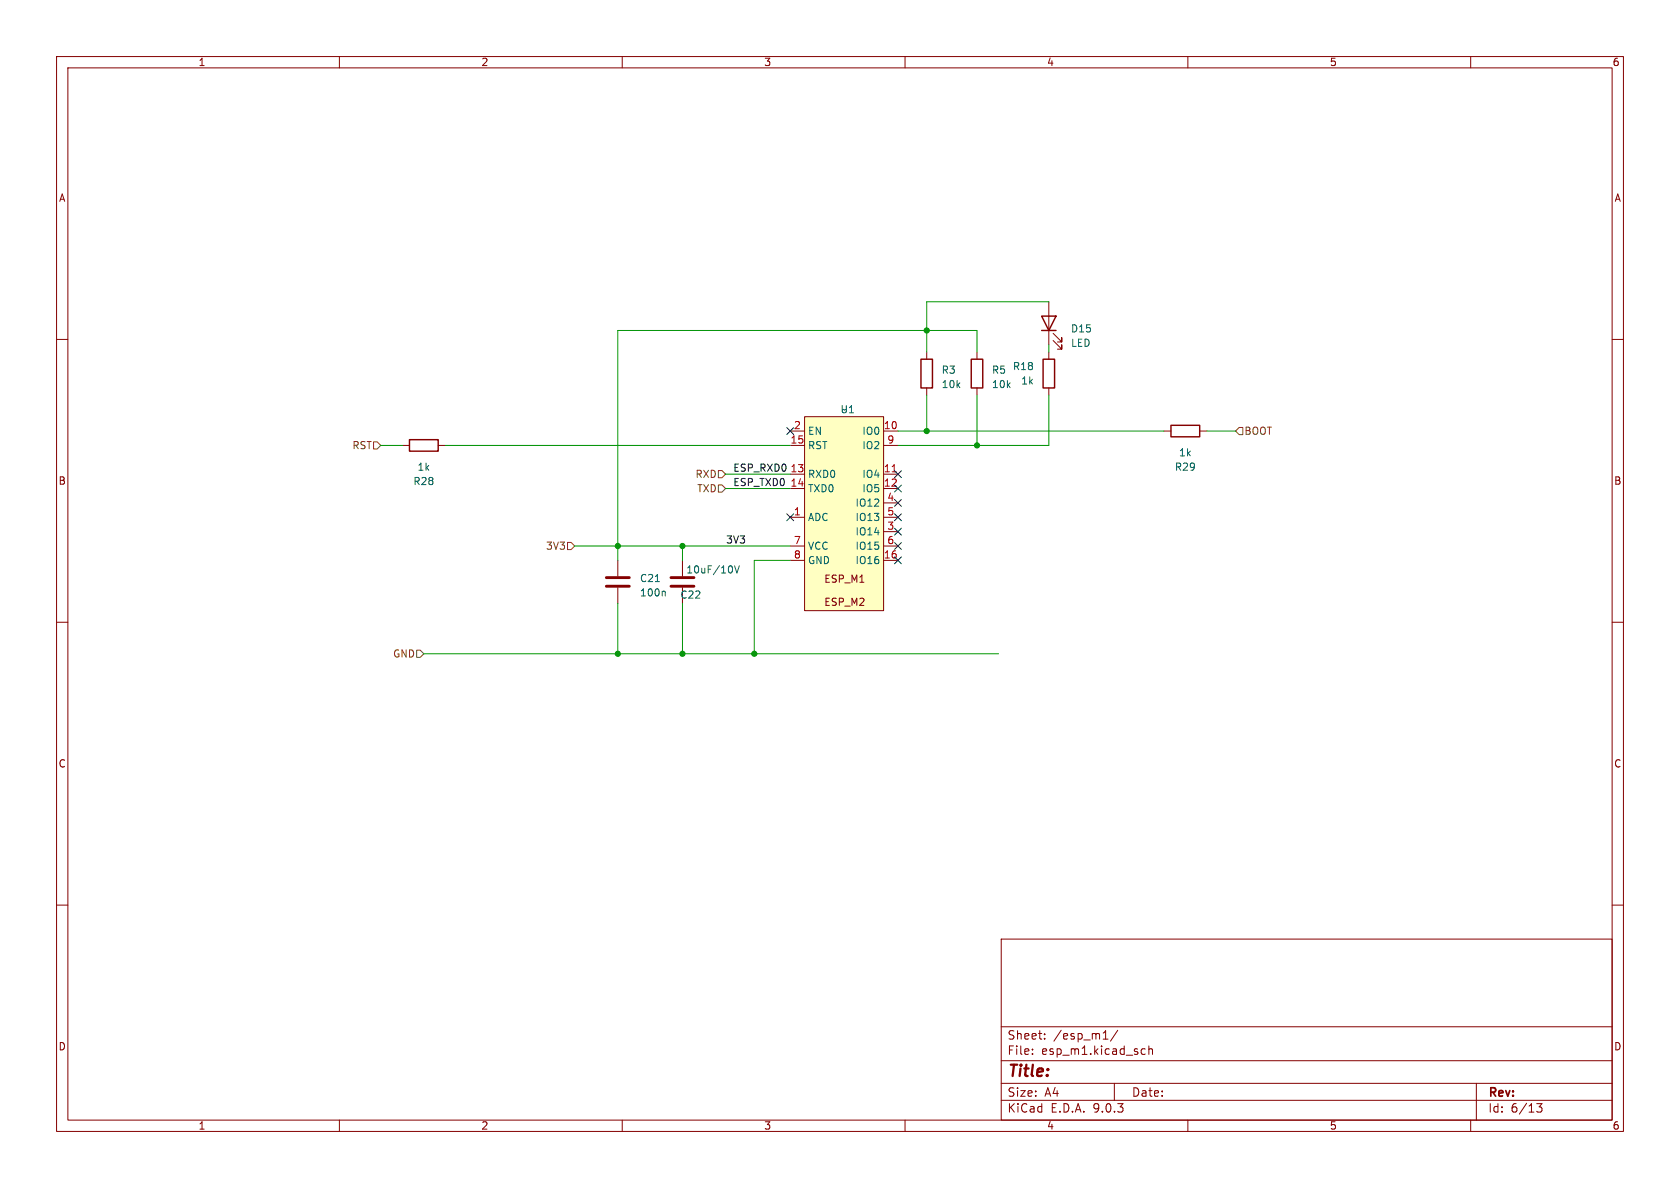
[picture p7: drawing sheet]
<svg xmlns="http://www.w3.org/2000/svg" width="297mm" height="210mm" viewBox="0 0 297 210" stroke-linecap="round" stroke-linejoin="round" font-family="sans-serif">
<g fill="none" stroke="#840000" stroke-width=".18">
<path d="M10 10h277v190h-277zM12 12h273v186h-273zM60 10v2M110 10v2M160 10v2M210 10v2M260 10v2M10 60h2M71.1 78.7h1.3M77.5 78.7h1.2M285 60h2M10 110h2"/>
<path d="M285 110h2M10 160h2M177 166h108v32h-108zM285 160h2M60 198v2M110 198v2M160 198v2M177 194.5h108M177 191.5h108M177 187.5h108M177 181.5h108M182.5 186.3v.1"/>
<path d="M182.5 185.5v.1M184.7 183.6v.1M184.7 182.8v.1M195 183.7h.9M197 191.5v3M197.6 182.1l-1.3 2M201.9 186.3h.6M201.9 185.5h.6M203.1 185.5l.2-.1 .4 .1v.9M203.1 184.9v1.5M210 198v2M260 198v2"/>
<path d="M261 191.5v6.5M271.7 195.1h.9l-.5 .6 .4 .1v.7l-.2 .1-.6-.1"/>
</g>
<path d="M72.4 77.7h5.1v2.1h-5.1z" fill="none" stroke="#840000" stroke-width=".25"/>
<path d="M142.2 73.7h14v34.3h-14z" fill="#ffffc2"/>
<g fill="none" stroke="#840000" stroke-width=".18">
<path d="M185.4 53.3v7.7M186.2 58.9l1.5 1.6v-.8v.8h-.8M139.7 76.2h2.5M139.7 78.7h2.5M142.2 73.7h14v34.3h-14zM156.2 76.2h2.5M156.2 78.7h2.5M163.8 62.2v1.3M163.8 68.6v1.3M172.7 62.2v1.3M172.7 68.6v1.3M185.4 62.2v1.3"/>
<path d="M185.4 68.6v1.3M186.2 60.2l1.5 1.5v-.7v.7h-.8M205.7 76.2h1.3M212.1 76.2h1.3M109.2 99.1v2.8M120.6 99.1v2.8M139.7 83.8h2.5M139.7 86.4h2.5M139.7 91.4h2.5M139.7 96.5h2.5M139.7 99.1h2.5M156.2 83.8h2.5"/>
<path d="M156.2 86.4h2.5M156.2 91.4h2.5M156.2 96.5h2.5M156.2 99.1h2.5M156.2 88.9h2.5M156.2 94h2.5M109.2 103.9v2.8M120.6 103.9v2.8M146 102.3h.4M146 106.4h.4M146.6 101.7h-.6v1.2h.6M146.6 105.7h-.6v1.3h.6"/>
<path d="M147.8 101.7h-.4l-.2 .1v.3l.5 .3 .1 .3-.2 .2h-.5M147.8 105.8l-.4-.1-.2 .2v.3l.5 .3 .1 .3-.2 .2h-.5M148.4 102.3h.6l.1-.2-.1-.3-.6-.1v1.2M148.4 106.4h.6l.1-.2-.1-.3-.6-.2v1.3M149.4 103h.9M149.4 107.1h.9M150.6 102.9v-1.2l.4 .9 .5-.9v1.2M150.6 107v-1.3l.4 1 .5-1v1.3M152 102.9h.7M152 102l.4-.3v1.2M152 105.9l.5-.2 .2 .4-.7 .9h.7"/>
</g>
<path d="M157.7 83.4h.7" fill="none" stroke="#a90000" stroke-width=".18"/>
<path d="M107.2 103.6h4.1M107.2 102.1h4.1M118.6 103.6h4.1M118.6 102.1h4.1" fill="none" stroke="#840000" stroke-width=".51"/>
<path d="M115.9 102.8h.7M117.4 104.5l.2 .2v.7M129.4 100.3v.7M129.9 100l.4 1.3 .4-1.3" fill="none" stroke="#006464" stroke-width=".18"/>
<path d="M184.1 55.9h2.6l-1.3 2.5zM184.1 58.4h2.6M162.8 63.5h2v5.1h-2zM171.7 63.5h2v5.1h-2zM184.4 63.5h2v5.1h-2zM207 75.2h5.1v2h-5.1z" fill="none" stroke="#840000" stroke-width=".25"/>
<path d="M66 78.1h.7l.6 .6-.6 .7h-.7zM219.1 75.6h.6v1.2h-.6l-.7-.6zM100.3 95.9h.7l.6 .6-.6 .7h-.7zM127 85.7h.6l.7 .7-.7 .6h-.6zM127 83.2h.6l.7 .6-.7 .7h-.6zM73.7 114.9h.6l.6 .7-.6 .6h-.6z" fill="none" stroke="#725600" stroke-width=".18"/>
<g fill="none" stroke="#009600" stroke-width=".18">
<path d="M185.4 53.3h-21.6v8.9M67.3 78.7h3.8M78.7 78.7h61M158.7 76.2h47M163.8 69.9v6.3M172.7 62.2v-3.8h-63.5v40.7M172.7 69.9v8.8M185.4 69.9v8.8h-26.7M185.4 61v1.2M213.4 76.2h5M101.6 96.5h38.1M120.6 96.5v2.6"/>
<path d="M128.3 86.4h11.4M128.3 83.8h11.4M139.7 99.1h-6.4v16.5M74.9 115.6h101.6M109.2 106.7v8.9M120.6 106.7v8.9"/>
</g>
<g fill="none" stroke="#000084" stroke-width=".18">
<path d="M139.1 75.6l1.2 1.2M140.3 75.6l-1.2 1.2M139.1 90.8l1.2 1.2M140.3 90.8l-1.2 1.2M158.1 93.4l1.3 1.2M158.1 83.2l1.3 1.2M158.1 88.3l1.3 1.2M158.1 95.9l1.3 1.2M158.1 98.5l1.3 1.2M158.1 85.8l1.3 1.2M158.1 90.8l1.3 1.2M159.4 93.4l-1.3 1.2"/>
<path d="M159.4 83.2l-1.3 1.2M159.4 88.3l-1.3 1.2M159.4 95.9l-1.3 1.2M159.4 98.5l-1.3 1.2M159.4 85.8l-1.3 1.2M159.4 90.8l-1.3 1.2"/>
</g>
<g fill="#009600" stroke="#009600" stroke-width=".18">
<circle cx="120.6" cy="115.6" r=".46"/>
<circle cx="133.3" cy="115.6" r=".46"/>
<circle cx="109.2" cy="115.6" r=".46"/>
<circle cx="109.2" cy="96.5" r=".46"/>
<circle cx="120.6" cy="96.5" r=".46"/>
<circle cx="172.7" cy="78.7" r=".46"/>
<circle cx="163.8" cy="76.2" r=".46"/>
<circle cx="163.8" cy="58.4" r=".46"/>
</g>
<text font-size="2.8" fill="#840000" x="178" y="190.9">Title:</text>
<g font-size="2.1" fill="#840000">
<text x="178" y="184">Sheet:</text>
<text x="186.2" y="184">/esp_m1/</text>
<text x="178" y="186.7">File:</text>
<text x="184.1" y="186.7">esp_m1.kicad_sch</text>
<text x="178" y="196.9">KiCad</text>
<text x="178" y="194.1">Size:</text>
<text x="184.7" y="194.1">A4</text>
<text x="185.7" y="196.9">E.D.A.</text>
<text x="193.3" y="196.9">9.0.3</text>
<text x="200" y="194.1">Date:</text>
<text x="263" y="194.3">Rev:</text>
<text x="263" y="196.9">Id:</text>
<text x="267.1" y="196.9">6/13</text>
</g>
<g font-size="1.8" fill="#840000">
<text x="35" y="11.9">1</text>
<text x="85" y="11.9">2</text>
<text x="135" y="11.9">3</text>
<text x="185" y="11.9">4</text>
<text x="235" y="11.9">5</text>
<text x="285" y="11.9">6</text>
<text x="10.3" y="35.9">A</text>
<text x="285.3" y="35.9">A</text>
<text x="10.3" y="85.9">B</text>
<text x="285.3" y="85.9">B</text>
<text x="10.3" y="135.9">C</text>
<text x="285.3" y="135.9">C</text>
<text x="10.3" y="185.9">D</text>
<text x="285.3" y="185.9">D</text>
<text x="35" y="199.9">1</text>
<text x="85" y="199.9">2</text>
<text x="135" y="199.9">3</text>
<text x="185" y="199.9">4</text>
<text x="235" y="199.9">5</text>
<text x="285" y="199.9">6</text>
</g>
<g font-size="1.8" fill="#006464">
<text x="189.2" y="59">D15</text>
<text x="179" y="65.6">R18</text>
<text x="189.2" y="61.5">LED</text>
<text x="166.4" y="66.3">R3</text>
<text x="166.4" y="68.8">10k</text>
<text x="175.3" y="66.3">R5</text>
<text x="175.3" y="68.8">10k</text>
<text x="180.4" y="68.2">1k</text>
<text x="142.7" y="77.1">EN</text>
<text x="148.5" y="73.3">U1</text>
<text x="148.7" y="73.3">~</text>
<text x="152.4" y="77.1">IO0</text>
<text x="73.7" y="83.4">1k</text>
<text x="142.7" y="79.6">RST</text>
<text x="152.4" y="79.6">IO2</text>
<text x="207.6" y="83.4">R29</text>
<text x="208.3" y="80.9">1k</text>
<text x="73" y="86">R28</text>
<text x="142.7" y="84.7">RXD0</text>
<text x="142.7" y="87.2">TXD0</text>
<text x="151.1" y="89.8">IO12</text>
<text x="152.4" y="84.7">IO4</text>
<text x="152.4" y="87.2">IO5</text>
<text x="142.7" y="92.3">ADC</text>
<text x="151.1" y="92.3">IO13</text>
<text x="151.1" y="94.8">IO14</text>
<text x="121.2" y="101.6">10uF/10V</text>
<text x="142.7" y="97.4">VCC</text>
<text x="142.7" y="99.9">GND</text>
<text x="151.1" y="97.4">IO15</text>
<text x="151.1" y="99.9">IO16</text>
<text x="113" y="105.6">100n</text>
<text x="113" y="103.1">C21</text>
<text x="120.2" y="106">C22</text>
</g>
<g font-size="1.8" fill="#a90000">
<text x="140.3" y="75.9">2</text>
<text x="156.2" y="75.9">10</text>
<text x="139.7" y="78.5">15</text>
<text x="139.7" y="83.6">13</text>
<text x="156.2" y="83.6">11</text>
<text x="156.8" y="78.5">9</text>
<text x="139.7" y="86.1">14</text>
<text x="156.2" y="86.1">12</text>
<text x="156.8" y="88.6">4</text>
<text x="140.3" y="91.2">1</text>
<text x="156.8" y="91.2">5</text>
<text x="156.8" y="93.7">3</text>
<text x="140.3" y="96.3">7</text>
<text x="140.3" y="98.8">8</text>
<text x="156.2" y="98.8">16</text>
<text x="156.8" y="96.3">6</text>
</g>
<g font-size="1.8" fill="#725600">
<text x="219.9" y="77.1">BOOT</text>
<text x="62.2" y="79.6">RST</text>
<text x="122.9" y="84.7">RXD</text>
<text x="123.2" y="87.2">TXD</text>
<text x="96.4" y="97.4">3V3</text>
<text x="69.4" y="116.4">GND</text>
</g>
<g font-size="1.8" fill="#0f0f0f">
<text x="129.5" y="83.5">ESP_RXD0</text>
<text x="129.5" y="86">ESP_TXD0</text>
<text x="128.3" y="96.2">3V3</text>
</g>
</svg>
